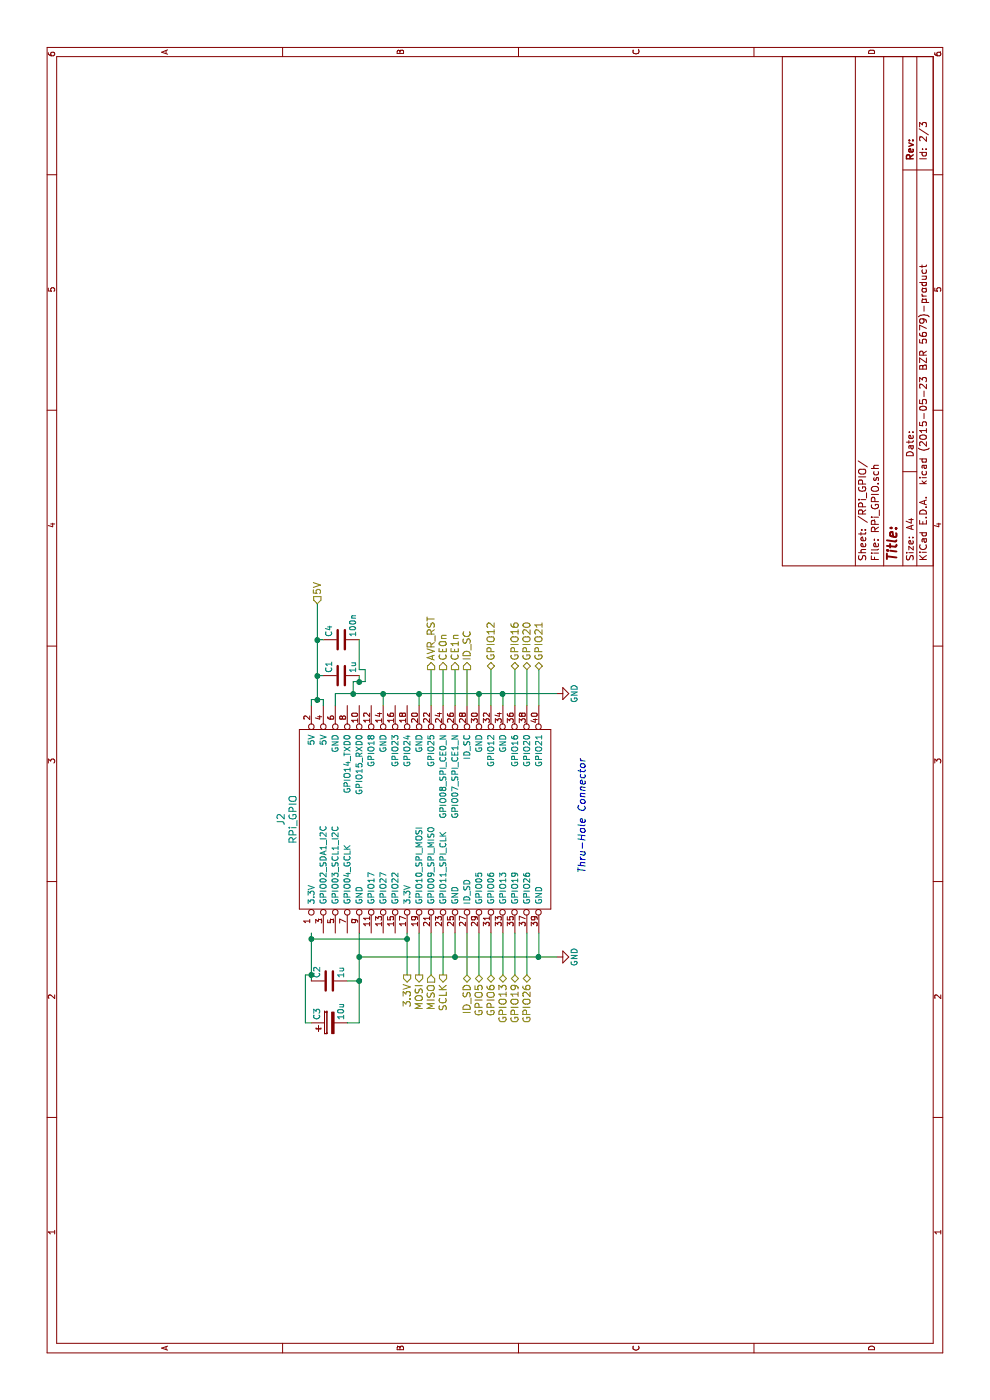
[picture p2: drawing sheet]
EESchema Schematic File Version 2
LIBS:RPi_Hat-rescue
LIBS:power
LIBS:device
LIBS:transistors
LIBS:conn
LIBS:linear
LIBS:regul
LIBS:74xx
LIBS:cmos4000
LIBS:adc-dac
LIBS:memory
LIBS:xilinx
LIBS:special
LIBS:microcontrollers
LIBS:dsp
LIBS:microchip
LIBS:analog_switches
LIBS:motorola
LIBS:texas
LIBS:intel
LIBS:audio
LIBS:interface
LIBS:digital-audio
LIBS:philips
LIBS:display
LIBS:cypress
LIBS:siliconi
LIBS:opto
LIBS:atmel
LIBS:contrib
LIBS:valves
LIBS:MP1496
LIBS:RPi_Hat-cache
EELAYER 25 0
EELAYER END
$Descr A4 11693 8268
encoding utf-8
Sheet 2 3
Title ""
Date ""
Rev ""
Comp ""
Comment1 ""
Comment2 ""
Comment3 ""
Comment4 ""
$EndDescr
$Comp
L RPi_GPIO J2
U 1 1
P 4100 2600
F 0 "J2" H 4850 2850 60  0000 C CNN
F 1 "RPi_GPIO" H 4850 2750 60  0000 C CNN
F 2 "RPi_Hat:Pin_Header_Straight_2x20" H 4100 2600 60  0001 C CNN
F 3 "" H 4100 2600 60  0000 C CNN
	1    4100 2600
	1    0    0    -1  
$EndComp
Text Notes 4400 4900 0    60   Italic 0
Thru-Hole Connector
Text HLabel 6650 2650 2    60   Input ~ 0
5V
Wire Wire Line
	5850 2650 6650 2650
Wire Wire Line
	5850 2600 5850 2700
Wire Wire Line
	5850 2700 5800 2700
Wire Wire Line
	5850 2600 5800 2600
Connection ~ 5850 2650
$Comp
L GND #PWR018
U 1 1
P 5900 4650
F 0 "#PWR018" H 5900 4400 50  0001 C CNN
F 1 "GND" H 5900 4500 50  0000 C CNN
F 2 "" H 5900 4650 60  0000 C CNN
F 3 "" H 5900 4650 60  0000 C CNN
	1    5900 4650
	1    0    0    -1  
$EndComp
Wire Wire Line
	5900 2800 5900 4650
Wire Wire Line
	5900 4200 5800 4200
Wire Wire Line
	5900 4000 5800 4000
Connection ~ 5900 4200
Wire Wire Line
	5900 3500 5800 3500
Connection ~ 5900 4000
Wire Wire Line
	5800 3200 5900 3200
Connection ~ 5900 3500
Wire Wire Line
	5900 2800 5800 2800
Connection ~ 5900 3200
$Comp
L GND #PWR019
U 1 1
P 3700 4650
F 0 "#PWR019" H 3700 4400 50  0001 C CNN
F 1 "GND" H 3700 4500 50  0000 C CNN
F 2 "" H 3700 4650 60  0000 C CNN
F 3 "" H 3700 4650 60  0000 C CNN
	1    3700 4650
	1    0    0    -1  
$EndComp
Wire Wire Line
	3700 3000 3700 4650
Wire Wire Line
	3700 4500 3900 4500
Wire Wire Line
	3700 3800 3900 3800
Connection ~ 3700 4500
Wire Wire Line
	3150 3000 3900 3000
Connection ~ 3700 3800
Text HLabel 3550 3500 0    60   Output ~ 0
MOSI
Wire Wire Line
	3550 3500 3900 3500
Text HLabel 3550 3600 0    60   Input ~ 0
MISO
Wire Wire Line
	3550 3600 3900 3600
Text HLabel 3550 3700 0    60   Output ~ 0
SCLK
Wire Wire Line
	3550 3700 3900 3700
Text HLabel 3550 3400 0    60   Output ~ 0
3.3V
Wire Wire Line
	3550 3400 3900 3400
Wire Wire Line
	3850 3400 3850 2600
Wire Wire Line
	3500 2600 3900 2600
Connection ~ 3850 3400
Text HLabel 6100 3700 2    60   Output ~ 0
CE0n
Wire Wire Line
	6100 3700 5800 3700
Text HLabel 6100 3800 2    60   Output ~ 0
CE1n
Wire Wire Line
	6100 3800 5800 3800
Text HLabel 6100 3600 2    60   Output ~ 0
AVR_RST
Wire Wire Line
	5800 3600 6100 3600
Text HLabel 6100 3900 2    60   Output ~ 0
ID_SC
Wire Wire Line
	6100 3900 5800 3900
Text HLabel 3550 3900 0    60   BiDi ~ 0
ID_SD
Wire Wire Line
	3550 3900 3900 3900
Text HLabel 3550 4000 0    60   BiDi ~ 0
GPIO5
Text HLabel 3550 4100 0    60   BiDi ~ 0
GPIO6
Text HLabel 3550 4200 0    60   BiDi ~ 0
GPIO13
Text HLabel 3550 4300 0    60   BiDi ~ 0
GPIO19
Text HLabel 3550 4400 0    60   BiDi ~ 0
GPIO26
Wire Wire Line
	3550 4000 3900 4000
Wire Wire Line
	3900 4100 3550 4100
Wire Wire Line
	3550 4200 3900 4200
Wire Wire Line
	3900 4300 3550 4300
Wire Wire Line
	3550 4400 3900 4400
Text HLabel 6100 4100 2    60   BiDi ~ 0
GPIO12
Text HLabel 6100 4300 2    60   BiDi ~ 0
GPIO16
Text HLabel 6100 4400 2    60   BiDi ~ 0
GPIO20
Text HLabel 6100 4500 2    60   BiDi ~ 0
GPIO21
Wire Wire Line
	5800 4100 6100 4100
Wire Wire Line
	5800 4300 6100 4300
Wire Wire Line
	5800 4400 6100 4400
Wire Wire Line
	5800 4500 6100 4500
$Comp
L C C1
U 1 1
P 6050 2850
F 0 "C1" H 6075 2950 50  0000 L CNN
F 1 "1u" H 6075 2750 50  0000 L CNN
F 2 "Capacitors_SMD:C_0603_HandSoldering" H 6088 2700 30  0001 C CNN
F 3 "" H 6050 2850 60  0000 C CNN
	1    6050 2850
	1    0    0    -1  
$EndComp
Wire Wire Line
	6050 2650 6050 2700
Connection ~ 6050 2650
Wire Wire Line
	6050 3000 6000 3000
Wire Wire Line
	6000 2950 6000 3050
Wire Wire Line
	6000 2950 5900 2950
Connection ~ 5900 2950
$Comp
L C C2
U 1 1
P 3500 2750
F 0 "C2" H 3525 2850 50  0000 L CNN
F 1 "1u" H 3525 2650 50  0000 L CNN
F 2 "Capacitors_SMD:C_0603_HandSoldering" H 3538 2600 30  0001 C CNN
F 3 "" H 3500 2750 60  0000 C CNN
	1    3500 2750
	1    0    0    -1  
$EndComp
Connection ~ 3850 2600
Wire Wire Line
	3500 2900 3500 3000
Connection ~ 3700 3000
$Comp
L C C4
U 1 1
P 6350 2850
F 0 "C4" H 6375 2950 50  0000 L CNN
F 1 "100n" H 6375 2750 50  0000 L CNN
F 2 "Capacitors_SMD:C_0603_HandSoldering" H 6388 2700 30  0001 C CNN
F 3 "" H 6350 2850 60  0000 C CNN
	1    6350 2850
	1    0    0    -1  
$EndComp
Wire Wire Line
	6350 2700 6350 2650
Connection ~ 6350 2650
Wire Wire Line
	6350 3000 6100 3000
Wire Wire Line
	6100 3000 6100 3050
Wire Wire Line
	6100 3050 6000 3050
Connection ~ 6000 3000
$Comp
L CP C3
U 1 1
P 3150 2750
F 0 "C3" H 3175 2850 50  0000 L CNN
F 1 "10u" H 3175 2650 50  0000 L CNN
F 2 "Capacitors_Tantalum_SMD:TantalC_SizeA_EIA-3216_HandSoldering" H 3188 2600 30  0001 C CNN
F 3 "" H 3150 2750 60  0000 C CNN
	1    3150 2750
	1    0    0    -1  
$EndComp
Wire Wire Line
	3150 2600 3150 2550
Wire Wire Line
	3150 2550 3550 2550
Wire Wire Line
	3550 2550 3550 2600
Connection ~ 3550 2600
Wire Wire Line
	3150 2900 3150 3000
Connection ~ 3500 3000
$EndSCHEMATC
